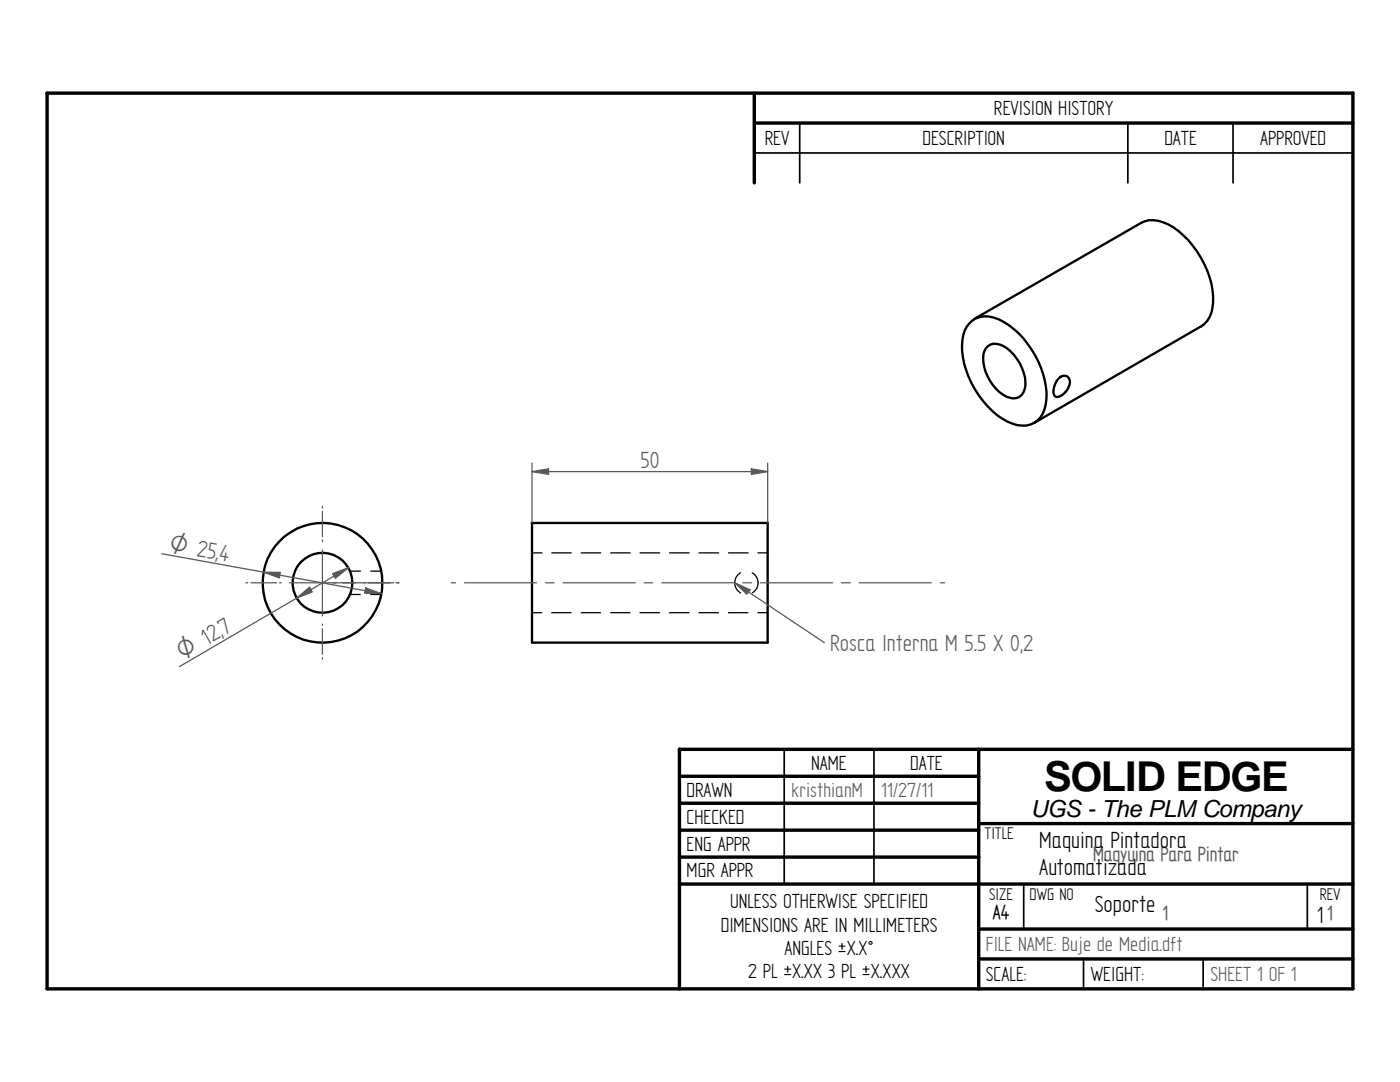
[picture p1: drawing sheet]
<svg xmlns="http://www.w3.org/2000/svg" width="279mm" height="216mm" viewBox="0 0 279 216" stroke-linecap="round" stroke-linejoin="round" font-family="sans-serif">
<g fill="none" stroke="#000" stroke-width=".68">
<path d="M9.4 18.6l260.6-.1v178.8h-260.6zM150.5 18.6v17.9M150.5 24.6h119.5M135.6 149.5v47.8M135.6 149.5h134.4M135.6 154.9h59.7M195.3 149.5v47.8M135.6 160.3h59.7M135.6 165.7h59.7M135.6 171h59.7M135.6 176.4h134.4M195.3 164.3h74.7"/>
<path d="M195.3 185.4h74.7M195.3 191.3h74.7"/>
</g>
<path d="M150.5 30.5h119.5M159.6 24.6v11.9M225.1 24.6v11.9M246.1 24.6v11.9M156.5 149.5v26.9M174.4 149.5v26.9M204.3 176.5v8.9M260.9 176.5v8.9M216.2 191.3v6M240.1 191.3v6" fill="none" stroke="#000" stroke-width=".34"/>
<g fill="none" stroke="#000" stroke-width=".47">
<path d="M193.5 64.5a4.8 4.8 0 0 1 5.8-.8 18.2 18.2 0 0 1 9.5 15.9 5.2 5.2 0 0 1-3.1 5.1 6.5 6.5 0 0 1-5.6-1.1 18.7 18.7 0 0 1-8.1-14.6 6.7 6.7 0 0 1 1.5-4.5zM194.4 63.7l33.3-19.2a5.8 5.8 0 0 1 5.5 .3 18.4 18.4 0 0 1 8.9 15.5 5.7 5.7 0 0 1-2.5 4.9M196.8 69.5a2.56 2.56 0 0 1 3.5-.4 9.2 9.2 0 0 1 4.3 7.9 2.46 2.46 0 0 1-3.7 2.2 9 9 0 0 1-4.6-8.5zM211.1 75.7a1.28 1.28 0 0 1 1.6-.7 1.28 1.28 0 0 1 .8 1.6 3.3 3.3 0 0 1-2.6 2.6 1.12 1.12 0 0 1-.6-1.5l.4-1.2zM239.6 65.2l-33.2 19.2M106.1 104.4h47.1M106.2 104.3v23.9h47v-23.9"/>
<circle cx="64.4" cy="116.3" r="6"/>
<circle cx="64.4" cy="116.3" r="11.9"/>
</g>
<g fill="none" stroke="#000" stroke-width=".25">
<path d="M69.8 114h2.1M69.8 118.6h2.1M74 118.6h2.1M74 114h2.1M106.1 110.3h2.1M110.1 110.3h3.9M116 110.3h3.9M121.9 110.3h3.9M127.7 110.3h4M133.6 110.3h3.9M139.5 110.3h3.9M145.4 110.3h3.9"/>
<path d="M147.8 114.3a2.32 2.32 0 0 0 0 4M150.1 114.3a2.28 2.28 0 0 1 .1 4M151.3 110.3h1.9M106.2 122.3h1.9M110.1 122.3h3.9M116 122.3h3.8M121.9 122.3h3.8M127.7 122.3h3.9M133.6 122.3h3.9M139.5 122.3h3.9M145.4 122.3h3.9M151.3 122.3h1.9"/>
</g>
<path d="M32.3 110.5l43.8 7.9M73 117.3l3.1 1.1h-3.3z" fill="none" stroke="#595959" stroke-width=".25"/>
<path d="M73 117.3l3.1 1.1h-3.3z" fill="#595959"/>
<path d="M52.6 114.2h3.3l-.1 1.1z" fill="none" stroke="#595959" stroke-width=".25"/>
<path d="M52.6 114.2h3.3l-.1 1.1z" fill="#595959"/>
<path d="M149.9 93.6l3.3 .5-3.3 .6z" fill="none" stroke="#595959" stroke-width=".25"/>
<path d="M149.9 93.6l3.3 .5-3.3 .6z" fill="#595959"/>
<path d="M106.2 94.1l3.3-.5v1.1z" fill="none" stroke="#595959" stroke-width=".25"/>
<path d="M106.2 94.1l3.3-.5v1.1z" fill="#595959"/>
<path d="M106.1 94.1h47.1M106.2 92.4v12M153.2 92.4v12M59.2 119.3l-23.4 13.7M66.4 114.5l3.1-1.2-2.6 2.1zM69.5 113.3l-10.3 6" fill="none" stroke="#595959" stroke-width=".25"/>
<path d="M66.4 114.5l3.1-1.2-2.6 2.1z" fill="#595959"/>
<path d="M59.2 119.3l2.6-2.1 .5 .9z" fill="none" stroke="#595959" stroke-width=".25"/>
<path d="M59.2 119.3l2.6-2.1 .5 .9z" fill="#595959"/>
<path d="M146.6 116.3l17.9 11.9" fill="none" stroke="#595959" stroke-width=".25"/>
<path d="M146.6 116.3l3.1 1.4-.6 .9z" fill="#595959"/>
<g fill="none" stroke="#595959" stroke-width=".25">
<path d="M49.1 116.3h.3M50.1 116.3h5.1M55.8 116.3h.3M57.7 116.3h20.9M64.3 101v.4M64.3 102v5.1M64.3 107.7v.4M64.3 109.7v13.2M79 116.3h.6M90 116.3h.9M92.7 116.3h14.4M108.9 116.3h1.7"/>
<path d="M112.4 116.3h14.4M128.6 116.3h1.7M132.1 116.3h14.4M146.6 116.3l3.1 1.4-.6 .9zM148.3 116.3h1.7M151.8 116.3h14.4M167.9 116.3h1.8M171.4 116.3h14.4M187.7 116.3h.8M64.3 124.5v.3M64.3 125.5v5.1M64.3 131.2v.3"/>
</g>
<text font-size="8.2" x="208.4" y="157.8">SOLID EDGE</text>
<g font-size="5.3" fill="#595959">
<text x="127.8" y="93.3">50</text>
<text x="43.6" y="111.7" transform="rotate(10 43.6 111.7)">4</text>
<text x="44.7" y="126.8" transform="rotate(-30 44.7 126.8)">7</text>
<text x="165.7" y="129.9">Rosca Interna M 5.5 X 0,2</text>
</g>
<g font-size="5.3">
<text x="207.4" y="169.2">Maquina Pintadora</text>
<text x="207.4" y="174.6">Automatizada</text>
<text x="218.5" y="182">Soporte</text>
<text x="262.8" y="184.2">1</text>
</g>
<g font-size="5.1" fill="#595959">
<text x="33.6" y="109.9" transform="rotate(10 33.6 109.9)">O 25,</text>
<text x="36.4" y="131.7" transform="rotate(-30 36.4 131.7)">O 12,</text>
</g>
<text font-size="4.7" x="205.7" y="163">UGS - The PLM Company</text>
<g font-size="4.6">
<text x="198.4" y="22.9">REVISION HISTORY</text>
<text x="152.6" y="28.9">REV</text>
<text x="184.1" y="28.9">DESCRIPTION</text>
<text x="232.4" y="28.9">DATE</text>
<text x="251.5" y="28.9">APPROVED</text>
<text x="161.9" y="153.6">NAME</text>
<text x="181.7" y="153.6">DATE</text>
<text x="137" y="159">DRAWN</text>
<text x="137" y="164.3">CHECKED</text>
<text x="137" y="169.7">ENG APPR</text>
<text x="137" y="175.1">MGR APPR</text>
<text x="143.8" y="185.9">DIMENSIONS ARE IN MILLIMETERS</text>
<text x="145.7" y="181.2">UNLESS OTHERWISE SPECIFIED</text>
<text x="198.2" y="183.4">A4</text>
<text x="156.5" y="190.6">ANGLES ±X.X°</text>
<text x="149.3" y="195.2">2 PL ±X.XX 3 PL ±X.XXX</text>
<text x="196.8" y="195.7">SCALE:</text>
<text x="217.7" y="195.7">WEIGHT:</text>
</g>
<g font-size="4.6" fill="#595959">
<text x="157.9" y="159">kristhianM</text>
<text x="175.9" y="159">11/27/11</text>
<text x="218.1" y="171.8">Maqyuina Para Pintar</text>
<text x="232" y="183.5">1</text>
<text x="264.9" y="183.5">1</text>
<text x="196.8" y="189.8">FILE NAME: Buje de Media.dft</text>
<text x="241.6" y="195.7">SHEET 1 OF 1</text>
</g>
<g font-size="3.8">
<text x="196.5" y="167.4">TITLE</text>
<text x="197.4" y="179.5">SIZE</text>
<text x="205.5" y="179.5">DWG NO</text>
<text x="263.4" y="179.5">REV</text>
</g>
</svg>
